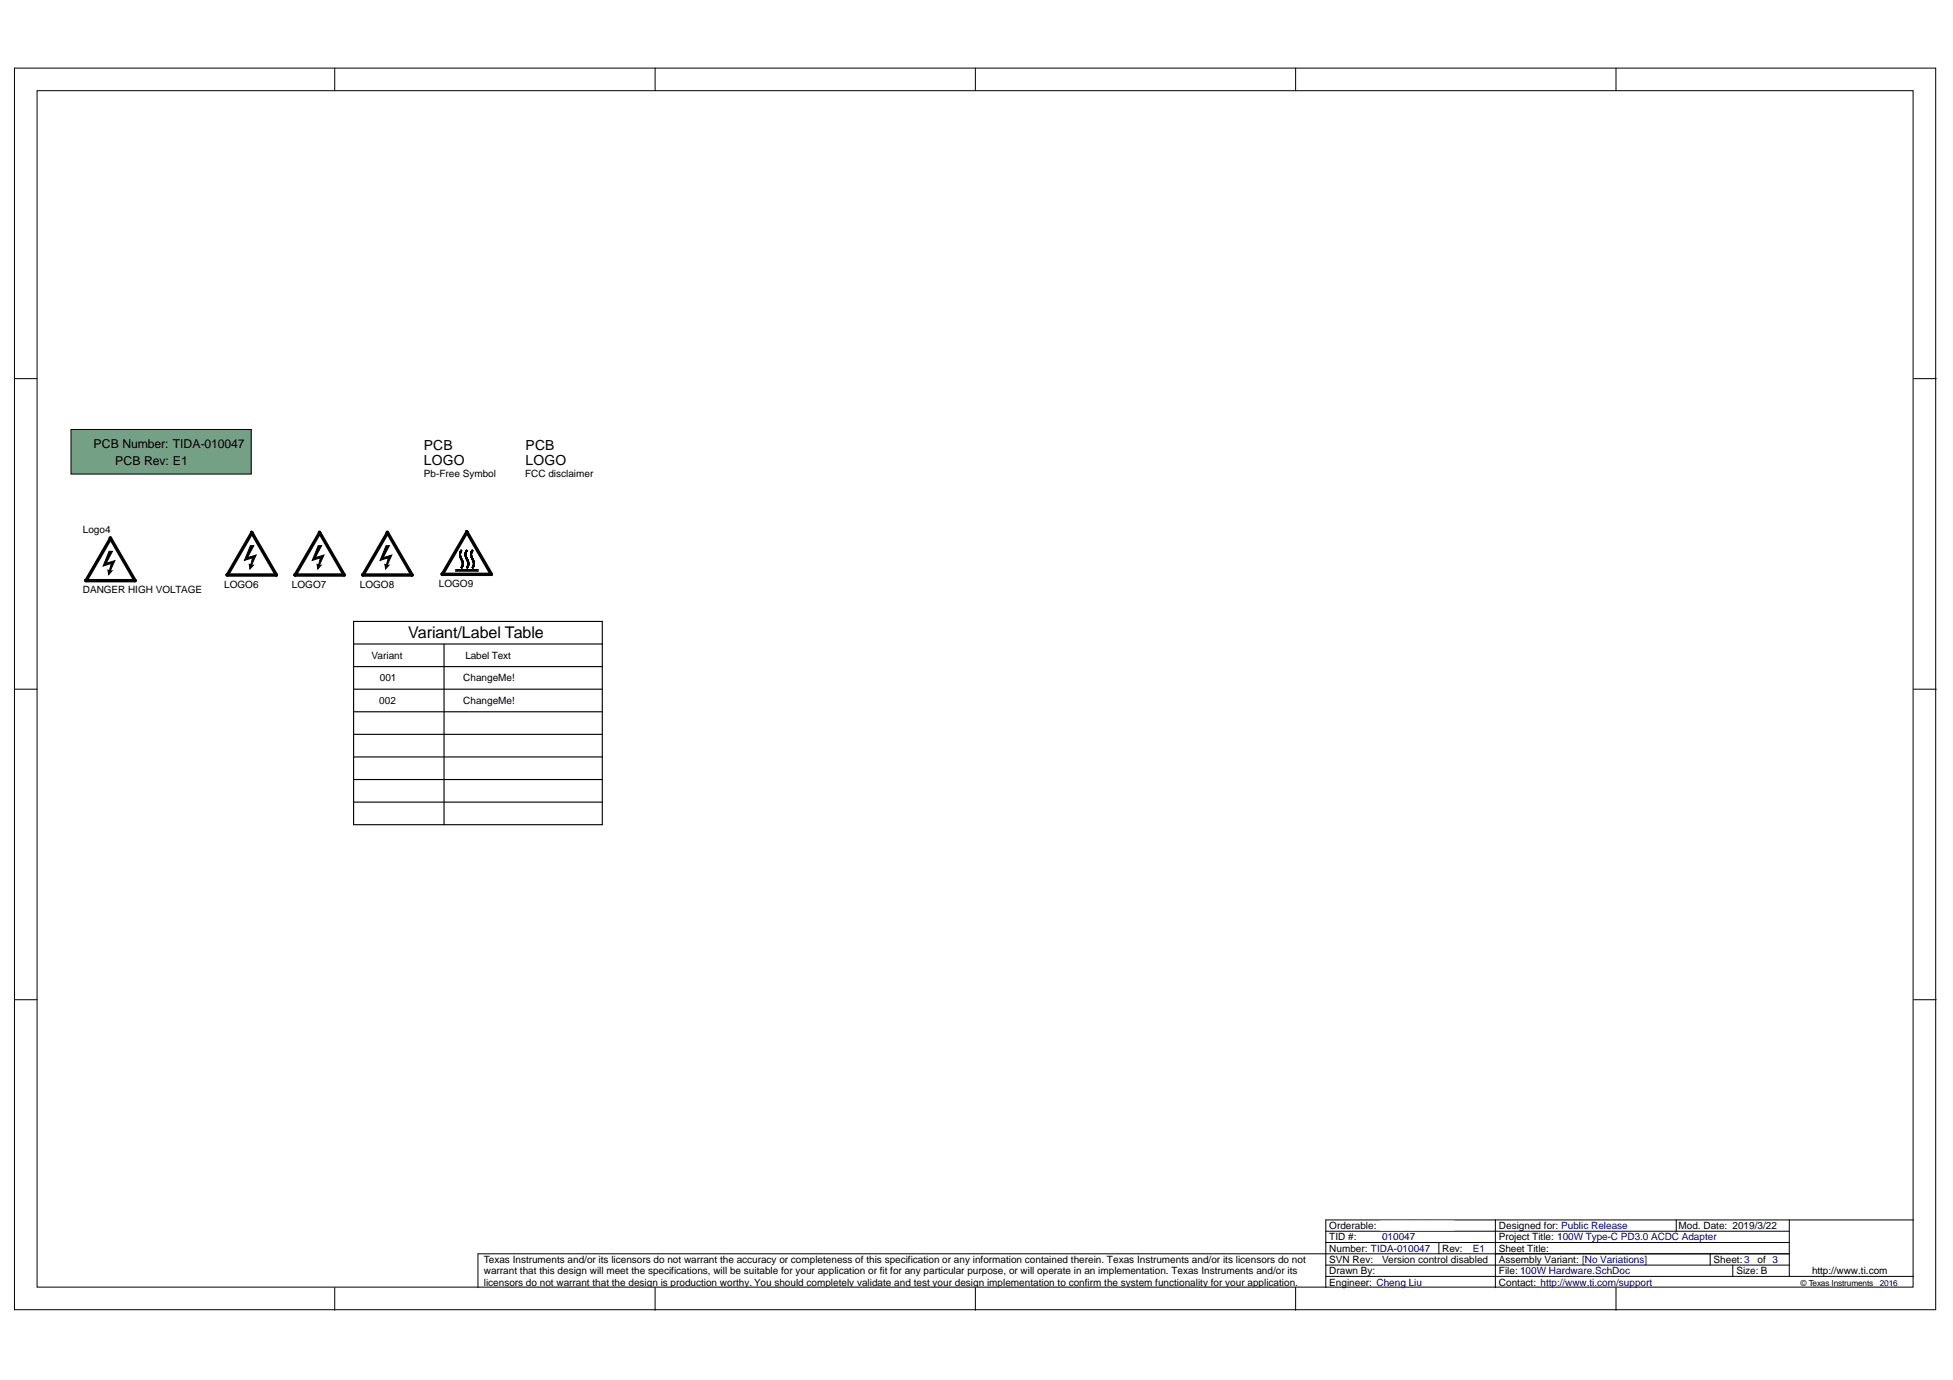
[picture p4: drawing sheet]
<svg xmlns="http://www.w3.org/2000/svg" width="297mm" height="210mm" viewBox="0 0 297 210" stroke-linecap="round" stroke-linejoin="round" font-family="sans-serif">
<g fill="#fff" stroke="#000" stroke-width=".15">
<path d="M2.2 10.4h292.2v188.8h-292.2z"/>
<path d="M5.6 13.8h285.4v182h-285.4z"/>
</g>
<g fill="none" stroke="#000" stroke-width=".15">
<path d="M50.9 10.4v3.4M99.6 10.4v3.4M148.3 10.4v3.4M197.1 10.4v3.4M245.8 10.4v3.4M2.2 57.6h3.4M291.1 57.6h3.4M2.2 104.8h3.4M291.1 104.8h3.4M2.2 152.1h3.4M291.1 152.1h3.4M50.9 195.9v3.4"/>
<path d="M99.6 195.9v3.4M148.3 195.9v3.4M197.1 195.9v3.4M201.6 194.1h89.5M201.6 192.4h70.5M201.6 189h70.5M201.6 187.3h70.5M218.8 189v1.7M227.4 185.6h-25.8v10.3M245.8 195.9v3.4M254.9 185.6v1.7M260.1 190.7v1.7"/>
<path d="M263.5 192.4v1.7M272.1 190.7h-199.4v5.2M272.1 185.6v8.5M291.1 185.6h-63.7v10.3"/>
</g>
<path d="M10.8 65.3h27.4v6.8h-27.4z" fill="#74a185" stroke="#000" stroke-width=".15"/>
<g fill="none" stroke="#000" stroke-width=".17">
<path d="M53.8 98v27.4h37.8v-27.4M53.8 98v-3.5h37.8v3.5M53.8 98h37.8M67.5 98v27.4M69.3 86.6h3.4v.3h-3.4zM69.5 86.8h3.1M69.9 84.1h.1M69.9 84.6h.1M69.9 84h.1M70 83.9h.1M70 84.7h.1M70 84.8h.1"/>
<path d="M70 83.8h.1M70 84.2h.1M70 84.5h.1M70 84.9h.1M70.1 84.1h.1M70.1 84.6h.1M70.1 85h.1M70.1 83.7l.1 .1-.2 .3v.4l.4 1v.5l-.1 .3h-.1l.1-.8-.4-1v-.3zM70.1 84h.1M70.1 84.7h.1M70.1 85.1h.1M70.1 83.9h.1"/>
<path d="M70.1 86.3h.1M70.1 84.8h.1M70.1 85.2h.1M70.2 86.3v.1M70.2 84.9h.1M70.2 85.2h.1M70.2 86.2h.1M70.2 85h.1M70.2 85.3h.1M70.3 85.1h.1M70.3 85.4h.1M70.3 86.1h.1"/>
<path d="M70.3 86.3l-.1 .1M70.3 86h.1M70.3 85.5h.1M70.3 85.2h.1M70.3 85.9h.1M70.3 85.6h.1M70.3 86.3h.1M70.3 86.2h.1M70.4 85.3h.1M70.4 86.2h.1M70.4 85.4h.1M70.4 86.1h.1"/>
<path d="M70.4 85.6h.1M70.4 85.9h.1M70.5 85.7h.1M70.5 85.8h.1M70.8 84.1h.1M70.8 84.6h.1M70.8 84h.1M70.8 84.7h.1M70.8 83.9h.1M70.8 84.8h.1M70.9 83.8h.1M70.9 84.2h.1"/>
<path d="M70.9 84.5h.1M70.9 84.9h.1M70.9 84.1h.1M70.9 84.6h.1M70.9 85h.1M70.9 83.7l.2 .1-.2 .3v.4l.4 1.2-.2 .6h-.1l.1-.3 .1-.4-.5-1.1 .1-.5zM70.9 84h.1M70.9 84.7h.1M70.9 85.1h.1M71 83.9h.1M71 84.8h.1M71 85.1h.1"/>
<path d="M71 84.9h.1M71 85.2h.1M71 86.2h.1M71.1 85h.1M71.1 85.3h.1M71.1 85.1h.1M71.1 85.4h.1M71.1 86.1h.1M71.1 86.3v.1M71.1 86h.1M71.1 85.5h.1M71.2 85.2h.1"/>
<path d="M71.2 86.3h.1M71.2 86.2h.1M71.2 85.3h.1M71.2 85.4h.1M71.2 86.1h.1M71.3 85.6h.1M71.3 85.9h.1M71.6 84.1h.1M71.6 84.6h.1M71.6 84h.1M71.6 84.7h.1M71.7 83.9h.1"/>
<path d="M71.7 84.8h.1M71.7 83.8h.1M71.7 84.9h.1M71.7 84.2h.1M71.7 84.4h.1M71.7 84.1h.1M71.7 84.6h.1M71.7 85h.1M71.8 83.7l.1 .1-.2 .3v.4l.5 1.2-.3 .7-.1-.1 .2-.4v-.3l-.4-1.1v-.5zM71.8 84h.1M71.8 84.7h.1M71.8 85.1h.1"/>
<path d="M71.8 83.9h.1M71.8 84.8h.1M71.9 83.9h.1M71.9 84.9h.1M71.9 85.2h.1M71.9 86.2h.1M71.9 83.7h.1M71.9 83.8h.1M71.9 85.3h.1M71.9 85h.1M71.9 85.1h.1M71.9 85.4h.1"/>
<path d="M71.9 86.1h.1M72 85.1h.1M72 86h.1M72 85.5h.1M72 85.2h.1M72 86.3h.1M72 85.3h.1M72 86.2h.1M72.1 85.4h.1M72.1 86.1h.1M72.1 85.6h.1M72.1 86h.1"/>
<path d="M53.8 101.4h37.8M53.8 104.8h37.8M53.8 108.3h37.8M53.8 111.7h37.8M53.8 115.1h37.8M53.8 118.6h37.8M53.8 122h37.8"/>
</g>
<path d="M16.8 81.9l3.7 6.4h-7.4zM38.3 81l3.7 6.5h-7.4zM48.6 81l3.8 6.5h-7.5zM58.9 81l3.8 6.5h-7.5zM71 80.9l3.7 6.5h-7.4z" fill="none" stroke="#000" stroke-width=".52"/>
<g fill="#000" stroke="#000" stroke-width=".15">
<circle cx="13" cy="88.3" r=".17"/>
<circle cx="16.8" cy="81.8" r=".17"/>
<circle cx="20.5" cy="88.3" r=".17"/>
<circle cx="34.5" cy="87.4" r=".17"/>
<circle cx="38.3" cy="81" r=".17"/>
<circle cx="42" cy="87.4" r=".17"/>
<circle cx="44.9" cy="87.4" r=".17"/>
<circle cx="48.6" cy="81" r=".17"/>
<circle cx="52.3" cy="87.4" r=".17"/>
<circle cx="55.2" cy="87.4" r=".17"/>
<circle cx="58.9" cy="81" r=".17"/>
<circle cx="62.6" cy="87.4" r=".17"/>
<circle cx="67.2" cy="87.3" r=".17"/>
<circle cx="71" cy="80.9" r=".17"/>
<circle cx="74.7" cy="87.3" r=".17"/>
</g>
<g fill="#000">
<path d="M16.6 83.9h.5l-1 1.8 1.4-.4-.8 1.6 .3-.1-.5 .6-.1-.7 .2 .1 .3-1.1-1.2 .4z" fill-rule="evenodd"/>
<path d="M38.1 83h.5l-1 1.8 1.4-.4-.8 1.6h.3l-.5 .6-.1-.8 .2 .2 .3-1.2-1.2 .4z" fill-rule="evenodd"/>
<path d="M48.4 83h.5l-.9 1.8 1.3-.4-.7 1.6h.2l-.5 .6-.1-.8 .2 .2 .3-1.2-1.2 .4z" fill-rule="evenodd"/>
<path d="M58.7 83h.5l-.9 1.8 1.3-.4-.7 1.6h.3l-.6 .6-.1-.8 .2 .2 .4-1.2-1.3 .4z" fill-rule="evenodd"/>
</g>
<path d="M16.6 83.9h.5l-1 1.8 1.4-.4-.8 1.6 .3-.1-.5 .6-.1-.7 .2 .1 .3-1.1-1.2 .4zM38.1 83h.5l-1 1.8 1.4-.4-.8 1.6h.3l-.5 .6-.1-.8 .2 .2 .3-1.2-1.2 .4zM48.4 83h.5l-.9 1.8 1.3-.4-.7 1.6h.2l-.5 .6-.1-.8 .2 .2 .3-1.2-1.2 .4zM58.7 83h.5l-.9 1.8 1.3-.4-.7 1.6h.3l-.6 .6-.1-.8 .2 .2 .4-1.2-1.3 .4z" fill="none" stroke="#000" stroke-width=".15"/>
<path d="M210 185.7h11.1v1.4h-11.1z" fill="#fff" stroke="#fff" stroke-width=".17"/>
<text font-size="2.5" x="62.1" y="97.1">Variant/Label Table</text>
<g font-size="2.1">
<text x="64.5" y="70.7">LOGO</text>
<text x="64.5" y="68.5">PCB</text>
<text x="79.9" y="70.7">LOGO</text>
<text x="79.9" y="68.5">PCB</text>
</g>
<g font-size="1.9">
<text x="14.2" y="68.1">PCB Number: TIDA-010047</text>
<text x="17.5" y="70.7">PCB Rev: E1</text>
</g>
<g font-size="1.5">
<text x="64.5" y="72.6">Pb-Free Symbol</text>
<text x="79.9" y="72.6">FCC disclaimer</text>
<text x="12.6" y="81">Logo4</text>
<text x="34.1" y="89.4">LOGO6</text>
<text x="44.4" y="89.4">LOGO7</text>
<text x="54.7" y="89.4">LOGO8</text>
<text x="66.7" y="89.2">LOGO9</text>
<text x="12.6" y="90.3">DANGER HIGH VOLTAGE</text>
<text x="56.5" y="100.2">Variant</text>
<text x="70.8" y="100.2">Label Text</text>
<text x="57.7" y="107.1">002</text>
<text x="57.8" y="103.6">001</text>
<text x="70.5" y="103.6">ChangeMe!</text>
<text x="70.5" y="107.1">ChangeMe!</text>
<text x="202.2" y="190.4">Number: TIDA-010047</text>
<text x="202.2" y="188.6">TID #:</text>
<text x="202.2" y="187">Orderable: EVM_orderable</text>
<text x="219.3" y="190.4">Rev:</text>
<text x="228" y="190.4">Sheet Title:</text>
<text x="228" y="188.6">Project Title: 100W Type-C PD3.0 ACDC Adapter</text>
<text x="228" y="187">Designed for: Public Release</text>
<text x="255.3" y="187">Mod. Date: 2019/3/22</text>
<text x="73.6" y="192.1">Texas Instruments and/or its licensors do not warrant the accuracy or completeness of this specification or any information contained therein. Texas Instruments and/or its licensors do not</text>
<text x="73.6" y="193.8">warrant that this design will meet the specifications, will be suitable for your application or fit for any particular purpose, or will operate in an implementation. Texas Instruments and/or its</text>
<text x="73.6" y="195.6">licensors do not warrant that the design is production worthy. You should completely validate and test your design implementation to confirm the system functionality for your application.</text>
<text x="202.2" y="193.8">Drawn By:</text>
<text x="202.2" y="195.6">Engineer: Cheng Liu</text>
<text x="202.2" y="192.1">SVN Rev:</text>
<text x="210.2" y="192.1">Version control disabled</text>
<text x="228" y="193.8">File: 100W Hardware.SchDoc</text>
<text x="228" y="195.6">Contact: http://www.ti.com/support</text>
<text x="228" y="192.1">Assembly Variant: [No Variations]</text>
<text x="260.6" y="192.1">Sheet: 3</text>
<text x="264.1" y="193.8">Size: B</text>
<text x="267.3" y="192.1">of 3</text>
<text x="275.6" y="193.8">http://www.ti.com</text>
</g>
<g font-size="1.5" fill="#000080">
<text x="210.2" y="188.6">010047</text>
<text x="224" y="190.4">E1</text>
</g>
<text font-size="1.3" x="273.8" y="195.6">© Texas Instruments</text>
<text font-size="1.3" fill="#000080" x="285.9" y="195.6">2016</text>
</svg>
